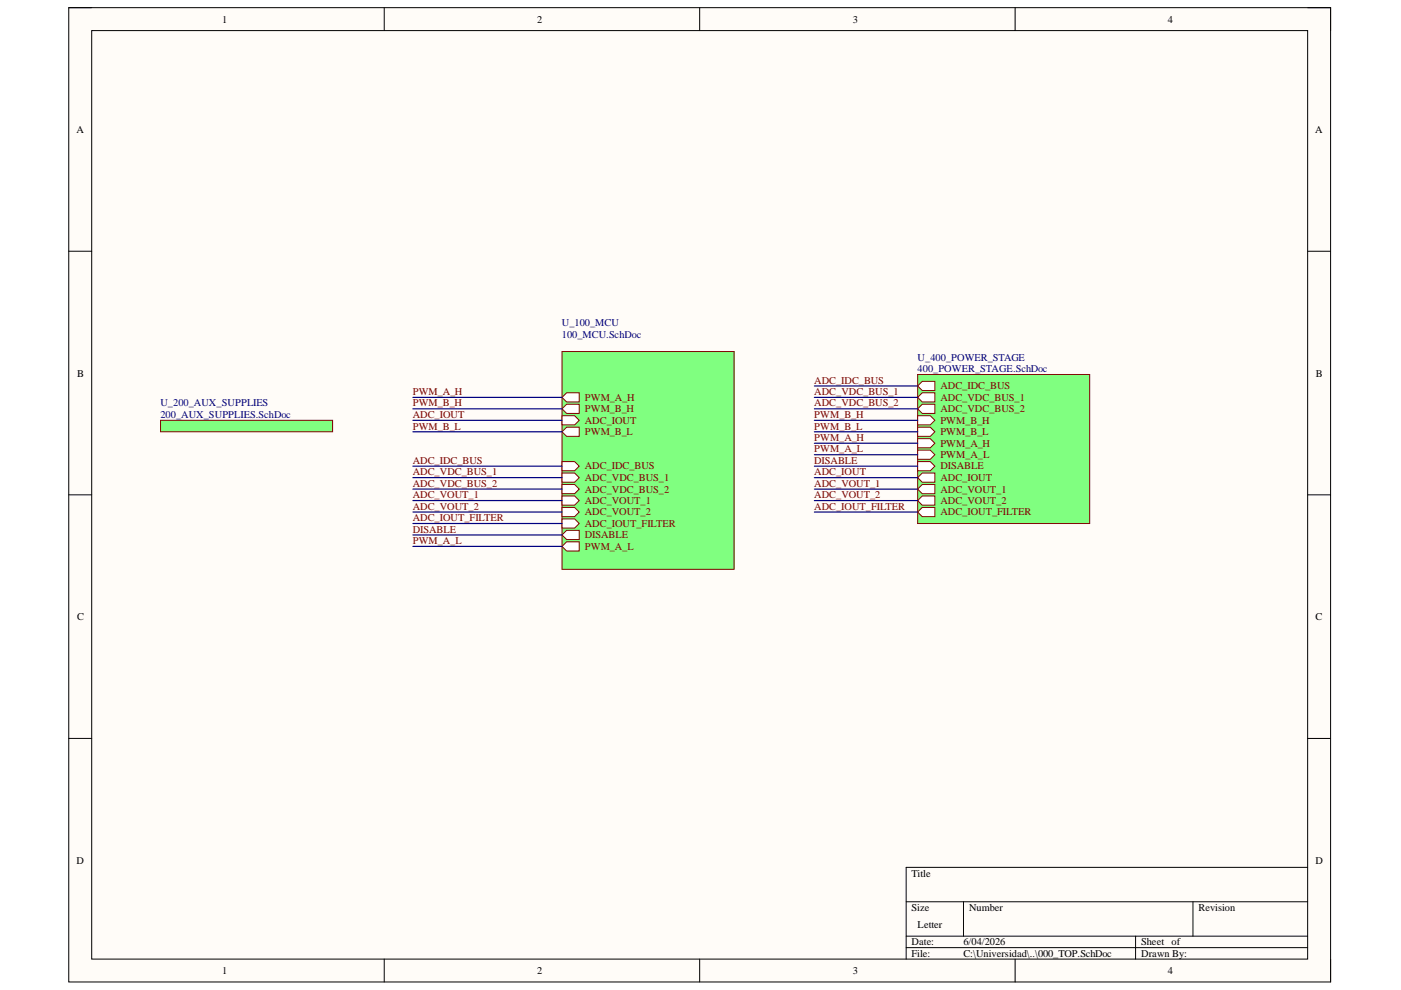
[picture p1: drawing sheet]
<svg xmlns="http://www.w3.org/2000/svg" width="297mm" height="210mm" viewBox="0 0 297 210" stroke-linecap="round" stroke-linejoin="round" font-family="sans-serif">
<path d="M14.6 1.6h267.5v206.6h-267.5z" fill-rule="evenodd" fill="#fffcf8"/>
<path d="M14.6 1.6h267.5v206.6h-267.5z" fill="none" stroke="#000" stroke-width=".21"/>
<path d="M19.4 6.5h257.8v196.9h-257.8z" fill-rule="evenodd" fill="#fffcf8"/>
<g fill="none" stroke="#000" stroke-width=".21">
<path d="M14.6 1.6h4.8M19.4 6.5h257.8v196.9h-257.8zM81.5 1.6v4.9M148.3 1.6v4.9M215.2 1.6v4.9M277.2 1.6h4.9v4.9M14.6 53.3h4.8M277.2 53.3h4.9M14.6 104.9h4.8M277.2 104.9h4.9M14.6 156.6h4.8M277.2 156.6h4.9"/>
<path d="M192.1 191.2h85.1M192.1 198.5h85.1M204.3 191.2v7.3M240.8 198.5v4.9M252.9 191.2v7.3M277.2 183.9h-85.1v19.5M81.5 203.4v4.8M148.3 203.4v4.8M192.1 200.9h85.1M215.2 203.4v4.8M282.1 203.4v4.8"/>
</g>
<path d="M34 89.1h36.5v2.4h-36.5z" fill-rule="evenodd" fill="#80ff80"/>
<path d="M34 89.1h36.5v2.4h-36.5z" fill="none" stroke="#800000" stroke-width=".21"/>
<path d="M194.6 79.4h36.4v31.6h-36.4z" fill-rule="evenodd" fill="#80ff80"/>
<path d="M194.6 79.4h36.4v31.6h-36.4z" fill="none" stroke="#800000" stroke-width=".21"/>
<path d="M194.6 81.8l.9-.9h2.7v1.9h-2.7z" fill-rule="evenodd" fill="#fff"/>
<path d="M194.6 81.8l.9-.9h2.7v1.9h-2.7z" fill="none" stroke="#800000" stroke-width=".21"/>
<path d="M194.6 84.3l.9-1h2.7v1.9h-2.7z" fill-rule="evenodd" fill="#fff"/>
<path d="M194.6 84.3l.9-1h2.7v1.9h-2.7z" fill="none" stroke="#800000" stroke-width=".21"/>
<path d="M194.6 86.7l.9-1h2.7v2h-2.7z" fill-rule="evenodd" fill="#fff"/>
<path d="M194.6 86.7l.9-1h2.7v2h-2.7z" fill="none" stroke="#800000" stroke-width=".21"/>
<path d="M194.6 88.1h2.6l1 1-1 1h-2.6z" fill-rule="evenodd" fill="#fff"/>
<path d="M194.6 88.1h2.6l1 1-1 1h-2.6z" fill="none" stroke="#800000" stroke-width=".21"/>
<path d="M194.6 90.6h2.6l1 .9-1 1h-2.6z" fill-rule="evenodd" fill="#fff"/>
<path d="M194.6 90.6h2.6l1 .9-1 1h-2.6z" fill="none" stroke="#800000" stroke-width=".21"/>
<path d="M194.6 93h2.6l1 1-1 1h-2.6z" fill-rule="evenodd" fill="#fff"/>
<path d="M194.6 93h2.6l1 1-1 1h-2.6z" fill="none" stroke="#800000" stroke-width=".21"/>
<path d="M194.6 95.4h2.6l1 1-1 1h-2.6z" fill-rule="evenodd" fill="#fff"/>
<path d="M194.6 95.4h2.6l1 1-1 1h-2.6z" fill="none" stroke="#800000" stroke-width=".21"/>
<path d="M194.6 97.9h2.6l1 .9-1 1h-2.6z" fill-rule="evenodd" fill="#fff"/>
<path d="M194.6 97.9h2.6l1 .9-1 1h-2.6z" fill="none" stroke="#800000" stroke-width=".21"/>
<path d="M194.6 101.3l.9-1h2.7v1.9h-2.7z" fill-rule="evenodd" fill="#fff"/>
<path d="M194.6 101.3l.9-1h2.7v1.9h-2.7z" fill="none" stroke="#800000" stroke-width=".21"/>
<path d="M194.6 103.7l.9-1h2.7v2h-2.7z" fill-rule="evenodd" fill="#fff"/>
<path d="M194.6 103.7l.9-1h2.7v2h-2.7z" fill="none" stroke="#800000" stroke-width=".21"/>
<path d="M194.6 106.1l.9-.9h2.7v1.9h-2.7z" fill-rule="evenodd" fill="#fff"/>
<path d="M194.6 106.1l.9-.9h2.7v1.9h-2.7z" fill="none" stroke="#800000" stroke-width=".21"/>
<path d="M194.6 108.6l.9-1h2.7v1.9h-2.7z" fill-rule="evenodd" fill="#fff"/>
<path d="M194.6 108.6l.9-1h2.7v1.9h-2.7z" fill="none" stroke="#800000" stroke-width=".21"/>
<path d="M119.2 74.5h36.4v46.2h-36.4z" fill-rule="evenodd" fill="#80ff80"/>
<path d="M119.2 74.5h36.4v46.2h-36.4z" fill="none" stroke="#800000" stroke-width=".21"/>
<path d="M119.2 84.3l.9-1h2.7v1.9h-2.7z" fill-rule="evenodd" fill="#fff"/>
<path d="M119.2 84.3l.9-1h2.7v1.9h-2.7z" fill="none" stroke="#800000" stroke-width=".21"/>
<path d="M119.2 86.7l.9-1h2.7v2h-2.7z" fill-rule="evenodd" fill="#fff"/>
<path d="M119.2 86.7l.9-1h2.7v2h-2.7z" fill="none" stroke="#800000" stroke-width=".21"/>
<path d="M119.2 88.1h2.6l1 1-1 1h-2.6z" fill-rule="evenodd" fill="#fff"/>
<path d="M119.2 88.1h2.6l1 1-1 1h-2.6z" fill="none" stroke="#800000" stroke-width=".21"/>
<path d="M119.2 91.5l.9-.9h2.7v1.9h-2.7z" fill-rule="evenodd" fill="#fff"/>
<path d="M119.2 91.5l.9-.9h2.7v1.9h-2.7z" fill="none" stroke="#800000" stroke-width=".21"/>
<path d="M119.2 97.9h2.6l1 .9-1 1h-2.6z" fill-rule="evenodd" fill="#fff"/>
<path d="M119.2 97.9h2.6l1 .9-1 1h-2.6z" fill="none" stroke="#800000" stroke-width=".21"/>
<path d="M119.2 100.3h2.6l1 1-1 .9h-2.6z" fill-rule="evenodd" fill="#fff"/>
<path d="M119.2 100.3h2.6l1 1-1 .9h-2.6z" fill="none" stroke="#800000" stroke-width=".21"/>
<path d="M119.2 102.7h2.6l1 1-1 1h-2.6z" fill-rule="evenodd" fill="#fff"/>
<path d="M119.2 102.7h2.6l1 1-1 1h-2.6z" fill="none" stroke="#800000" stroke-width=".21"/>
<path d="M119.2 105.2h2.6l1 .9-1 1h-2.6z" fill-rule="evenodd" fill="#fff"/>
<path d="M119.2 105.2h2.6l1 .9-1 1h-2.6z" fill="none" stroke="#800000" stroke-width=".21"/>
<path d="M119.2 107.6h2.6l1 1-1 .9h-2.6z" fill-rule="evenodd" fill="#fff"/>
<path d="M119.2 107.6h2.6l1 1-1 .9h-2.6z" fill="none" stroke="#800000" stroke-width=".21"/>
<path d="M119.2 110h2.6l1 1-1 1h-2.6z" fill-rule="evenodd" fill="#fff"/>
<path d="M119.2 110h2.6l1 1-1 1h-2.6z" fill="none" stroke="#800000" stroke-width=".21"/>
<path d="M119.2 113.4l.9-.9h2.7v1.9h-2.7z" fill-rule="evenodd" fill="#fff"/>
<path d="M119.2 113.4l.9-.9h2.7v1.9h-2.7z" fill="none" stroke="#800000" stroke-width=".21"/>
<path d="M119.2 115.8l.9-.9h2.7v1.9h-2.7z" fill-rule="evenodd" fill="#fff"/>
<path d="M119.2 115.8l.9-.9h2.7v1.9h-2.7z" fill="none" stroke="#800000" stroke-width=".21"/>
<g fill="none" stroke="#000080" stroke-width=".25">
<path d="M87.5 84.3h31.7M87.5 86.7h31.7M87.5 89.1h31.7M87.5 91.5h31.7M87.5 98.8h31.7M172.7 84.3h21.9M172.7 86.7h21.9M172.7 89.1h21.9M172.7 91.5h21.9M172.7 98.8h21.9M172.7 81.8h21.9M172.7 94h21.9"/>
<path d="M172.7 96.4h21.9M87.5 101.3h31.7M87.5 103.7h31.7M87.5 106.1h31.7M87.5 108.6h31.7M87.5 111h31.7M87.5 113.4h31.7M87.5 115.8h31.7M172.7 101.3h21.9M172.7 103.7h21.9M172.7 106.1h21.9M172.7 108.6h21.9"/>
</g>
<g font-size="2.2">
<text x="47.1" y="4.8">1</text>
<text x="113.9" y="4.8">2</text>
<text x="180.8" y="4.8">3</text>
<text x="247.6" y="4.8">4</text>
<text x="16.2" y="28.2">A</text>
<text x="278.8" y="28.2">A</text>
<text x="16.3" y="79.8">B</text>
<text x="279" y="79.8">B</text>
<text x="16.3" y="131.5">C</text>
<text x="278.9" y="131.5">C</text>
<text x="16.2" y="183.1">D</text>
<text x="193.3" y="185.9">Title</text>
<text x="278.9" y="183.1">D</text>
<text x="193.3" y="193.2">Size</text>
<text x="194.5" y="196.8">Letter</text>
<text x="205.5" y="193.2">Number</text>
<text x="254.1" y="193.2">Revision</text>
<text x="193.3" y="200.4">Date:</text>
<text x="193.3" y="202.9">File:</text>
<text x="204.3" y="200.4">6/04/2026</text>
<text x="204.3" y="202.9">C:\Universidad\..\000_TOP.SchDoc</text>
<text x="241.9" y="200.4">Sheet of</text>
<text x="241.9" y="202.9">Drawn By:</text>
<text x="47.1" y="206.5">1</text>
<text x="113.9" y="206.5">2</text>
<text x="180.8" y="206.5">3</text>
<text x="247.6" y="206.5">4</text>
</g>
<g font-size="2.2" fill="#000080">
<text x="119.1" y="69.2">U_100_MCU</text>
<text x="119.1" y="71.6">100_MCU.SchDoc</text>
<text x="194.5" y="76.5">U_400_POWER_STAGE</text>
<text x="194.5" y="78.9">400_POWER_STAGE.SchDoc</text>
<text x="34" y="86.2">U_200_AUX_SUPPLIES</text>
<text x="34" y="88.6">200_AUX_SUPPLIES.SchDoc</text>
</g>
<g font-size="2.2" fill="#800000">
<text x="87.5" y="83.8">PWM_A_H</text>
<text x="172.6" y="81.4">ADC_IDC_BUS</text>
<text x="172.6" y="83.8">ADC_VDC_BUS_1</text>
<text x="199.4" y="82.5">ADC_IDC_BUS</text>
<text x="87.5" y="86.2">PWM_B_H</text>
<text x="87.5" y="88.6">ADC_IOUT</text>
<text x="124" y="85">PWM_A_H</text>
<text x="124" y="87.4">PWM_B_H</text>
<text x="172.6" y="88.6">PWM_B_H</text>
<text x="172.6" y="86.2">ADC_VDC_BUS_2</text>
<text x="199.4" y="85">ADC_VDC_BUS_1</text>
<text x="199.4" y="87.4">ADC_VDC_BUS_2</text>
<text x="199.4" y="89.9">PWM_B_H</text>
<text x="87.5" y="91.1">PWM_B_L</text>
<text x="172.6" y="91.1">PWM_B_L</text>
<text x="172.6" y="93.5">PWM_A_H</text>
<text x="172.6" y="95.9">PWM_A_L</text>
<text x="199.4" y="94.7">PWM_A_H</text>
<text x="87.5" y="98.4">ADC_IDC_BUS</text>
<text x="87.5" y="100.8">ADC_VDC_BUS_1</text>
<text x="124" y="99.5">ADC_IDC_BUS</text>
<text x="124" y="102">ADC_VDC_BUS_1</text>
<text x="172.6" y="98.4">DISABLE</text>
<text x="172.6" y="100.8">ADC_IOUT</text>
<text x="199.4" y="99.5">DISABLE</text>
<text x="199.4" y="102">ADC_IOUT</text>
<text x="87.5" y="103.3">ADC_VDC_BUS_2</text>
<text x="87.5" y="105.6">ADC_VOUT_1</text>
<text x="124" y="104.4">ADC_VDC_BUS_2</text>
<text x="124" y="106.9">ADC_VOUT_1</text>
<text x="172.6" y="103.3">ADC_VOUT_1</text>
<text x="172.6" y="105.6">ADC_VOUT_2</text>
<text x="199.4" y="104.4">ADC_VOUT_1</text>
<text x="199.4" y="106.9">ADC_VOUT_2</text>
<text x="87.5" y="108.1">ADC_VOUT_2</text>
<text x="87.5" y="110.5">ADC_IOUT_FILTER</text>
<text x="87.5" y="113">DISABLE</text>
<text x="124" y="109.3">ADC_VOUT_2</text>
<text x="124" y="111.7">ADC_IOUT_FILTER</text>
<text x="172.6" y="108.1">ADC_IOUT_FILTER</text>
<text x="199.4" y="109.3">ADC_IOUT_FILTER</text>
<text x="87.5" y="115.4">PWM_A_L</text>
<text x="124" y="114.2">DISABLE</text>
</g>
<g font-size="2.2" fill="#980000">
<text x="124" y="89.9">ADC_IOUT</text>
<text x="124" y="92.3">PWM_B_L</text>
<text x="199.4" y="92.3">PWM_B_L</text>
<text x="199.4" y="97.2">PWM_A_L</text>
<text x="124" y="116.6">PWM_A_L</text>
</g>
</svg>
